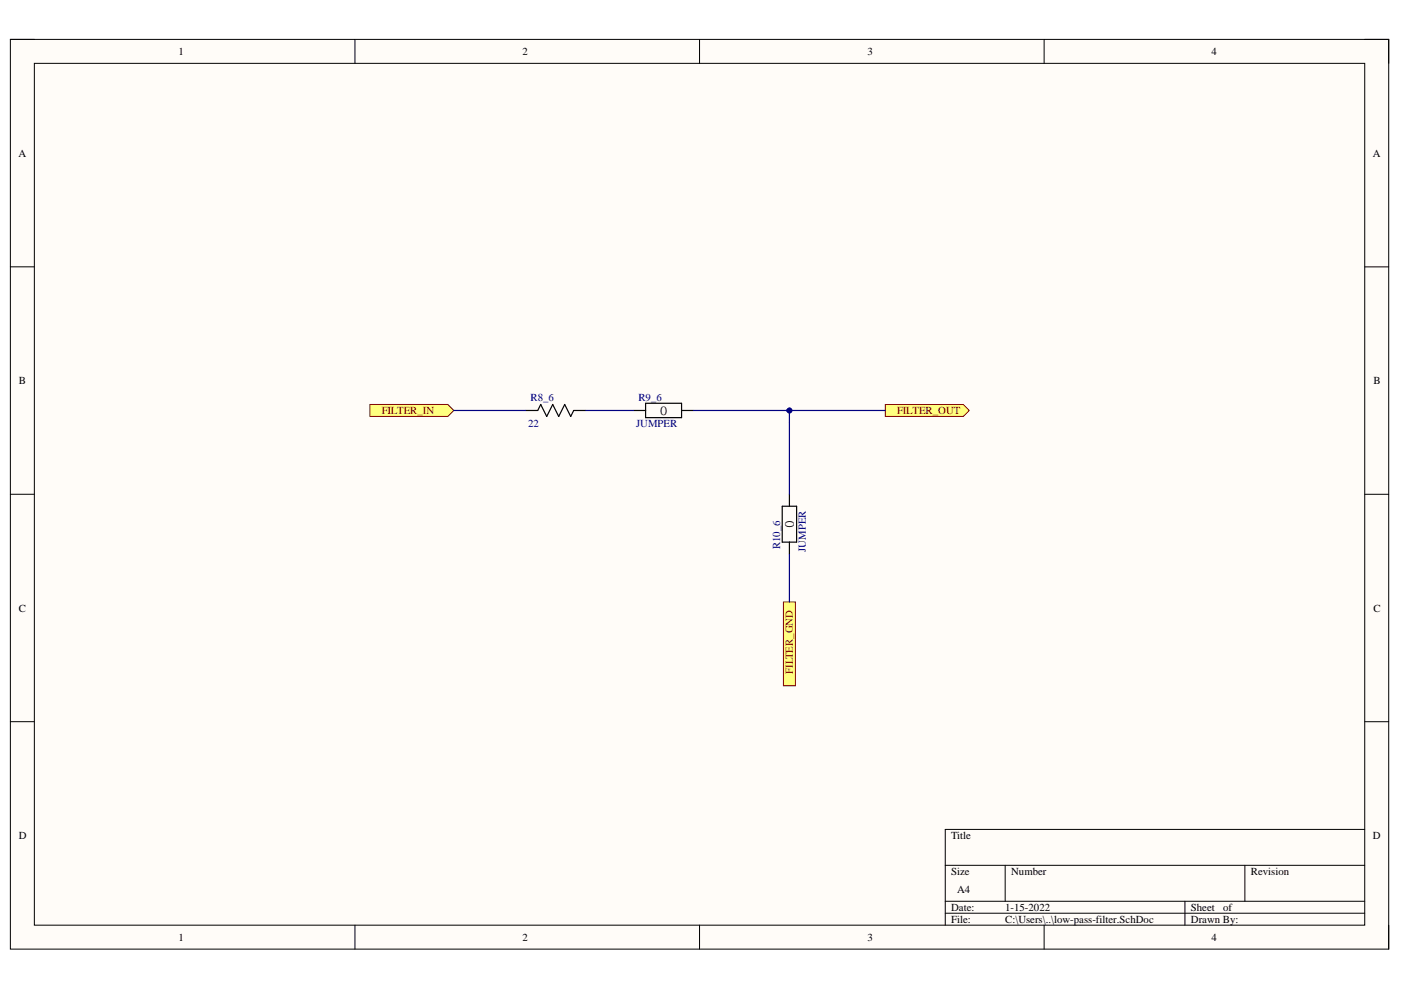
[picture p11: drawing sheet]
<svg xmlns="http://www.w3.org/2000/svg" width="297mm" height="210mm" viewBox="0 0 297 210" stroke-linecap="round" stroke-linejoin="round" font-family="sans-serif">
<path d="M2.2 8.4h292.2v192.8h-292.2z" fill-rule="evenodd" fill="#fffcf8"/>
<path d="M2.2 8.4h292.2v192.8h-292.2z" fill="none" stroke="#000" stroke-width=".21"/>
<path d="M7.3 13.4h282v182.8h-282z" fill-rule="evenodd" fill="#fffcf8"/>
<g fill="none" stroke="#000" stroke-width=".21">
<path d="M2.2 8.4h5.1M7.3 13.4h282v182.8h-282zM75.3 8.4v5M148.3 8.4v5M221.4 8.4v5M289.3 8.4h5.1v5M2.2 56.6h5.1M289.3 56.6h5.1M2.2 104.8h5.1M289.3 104.8h5.1M2.2 153h5.1M289.3 153h5.1"/>
<path d="M289.3 175.9h-88.9v20.3M75.3 196.2v5M148.3 196.2v5M200.4 183.5h88.9M200.4 191.1h88.9M200.4 193.6h88.9M213.1 183.5v7.6M221.4 196.2v5M251.2 191.1v5.1M263.9 183.5v7.6M294.4 196.2v5"/>
</g>
<path d="M111.5 87h2.5l.6-1.2 1.3 2.5 1.3-2.5 1.3 2.5 1.2-2.5 1.3 2.5 .6-1.3h2.6M134.3 87h2.6M136.9 85.5h7.6v3.1h-7.6zM144.5 87h2.5M165.8 107.3h3.1v7.6h-3.1zM167.4 104.8v2.5M167.4 114.9v2.6" fill="none" stroke="#000" stroke-width=".25"/>
<path d="M187.7 85.8h16.5l1.3 1.2-1.3 1.3h-16.5z" fill-rule="evenodd" fill="#ffff80"/>
<path d="M187.7 85.8h16.5l1.3 1.2-1.3 1.3h-16.5z" fill="none" stroke="#800000" stroke-width=".21"/>
<path d="M78.4 85.8h16.6l1.2 1.2-1.2 1.3h-16.6z" fill-rule="evenodd" fill="#ffff80"/>
<path d="M78.4 85.8h16.6l1.2 1.2-1.2 1.3h-16.6z" fill="none" stroke="#800000" stroke-width=".21"/>
<path d="M166.1 127.6h2.5v17.8h-2.5z" fill-rule="evenodd" fill="#ffff80"/>
<path d="M166.1 127.6h2.5v17.8h-2.5z" fill="none" stroke="#800000" stroke-width=".21"/>
<path d="M124.2 87h10.1M167.4 87h20.3" fill="none" stroke="#000080" stroke-width=".25"/>
<circle cx="167.4" cy="87" r=".51" fill="#000080"/>
<circle cx="167.4" cy="87" r=".51" fill="none" stroke="#000080" stroke-width=".21"/>
<path d="M96.2 87h15.3M147 87h20.4v2.6M167.4 117.5v10.1" fill="none" stroke="#000080" stroke-width=".25"/>
<circle cx="167.4" cy="87" r=".51" fill="#000080"/>
<circle cx="167.4" cy="87" r=".51" fill="none" stroke="#000080" stroke-width=".21"/>
<path d="M167.4 89.6v15.2" fill="none" stroke="#000080" stroke-width=".25"/>
<g font-size="3.1">
<text x="139.9" y="88">0</text>
<text x="168.3" y="111.9" transform="rotate(-90 168.3 111.9)">0</text>
</g>
<g font-size="2.3">
<text x="37.8" y="11.7">1</text>
<text x="110.7" y="11.7">2</text>
<text x="183.9" y="11.7">3</text>
<text x="256.8" y="11.7">4</text>
<text x="3.9" y="33.2">A</text>
<text x="291.1" y="33.2">A</text>
<text x="4" y="81.4">B</text>
<text x="291.2" y="81.4">B</text>
<text x="4" y="129.7">C</text>
<text x="291.2" y="129.7">C</text>
<text x="4" y="177.9">D</text>
<text x="201.7" y="177.9">Title</text>
<text x="291.1" y="177.9">D</text>
<text x="201.7" y="185.5">Size</text>
<text x="214.4" y="185.5">Number</text>
<text x="265.2" y="185.5">Revision</text>
<text x="202.9" y="189.3">A4</text>
<text x="201.7" y="193.1">Date:</text>
<text x="201.7" y="195.6">File:</text>
<text x="213.1" y="193.1">1-15-2022</text>
<text x="213.1" y="195.6">C:\Users\..\low-pass-filter.SchDoc</text>
<text x="252.5" y="193.1">Sheet</text>
<text x="252.5" y="195.6">Drawn By:</text>
<text x="259.3" y="193.1">of</text>
<text x="37.8" y="199.5">1</text>
<text x="110.7" y="199.5">2</text>
<text x="183.9" y="199.5">3</text>
<text x="256.8" y="199.5">4</text>
</g>
<g font-size="2.3" fill="#800000">
<text x="81" y="87.8">FILTER_IN</text>
<text x="190.2" y="87.8">FILTER_OUT</text>
<text x="168.1" y="142.9" transform="rotate(-90 168.1 142.9)">FILTER_GND</text>
</g>
<g font-size="2.3" fill="#000080">
<text x="112.5" y="85">R8_6</text>
<text x="135.4" y="85">R9_6</text>
<text x="112" y="90.5">22</text>
<text x="134.8" y="90.5">JUMPER</text>
<text x="165.4" y="116.5" transform="rotate(-90 165.4 116.5)">R10_6</text>
<text x="170.9" y="117" transform="rotate(-90 170.9 117)">JUMPER</text>
</g>
</svg>
